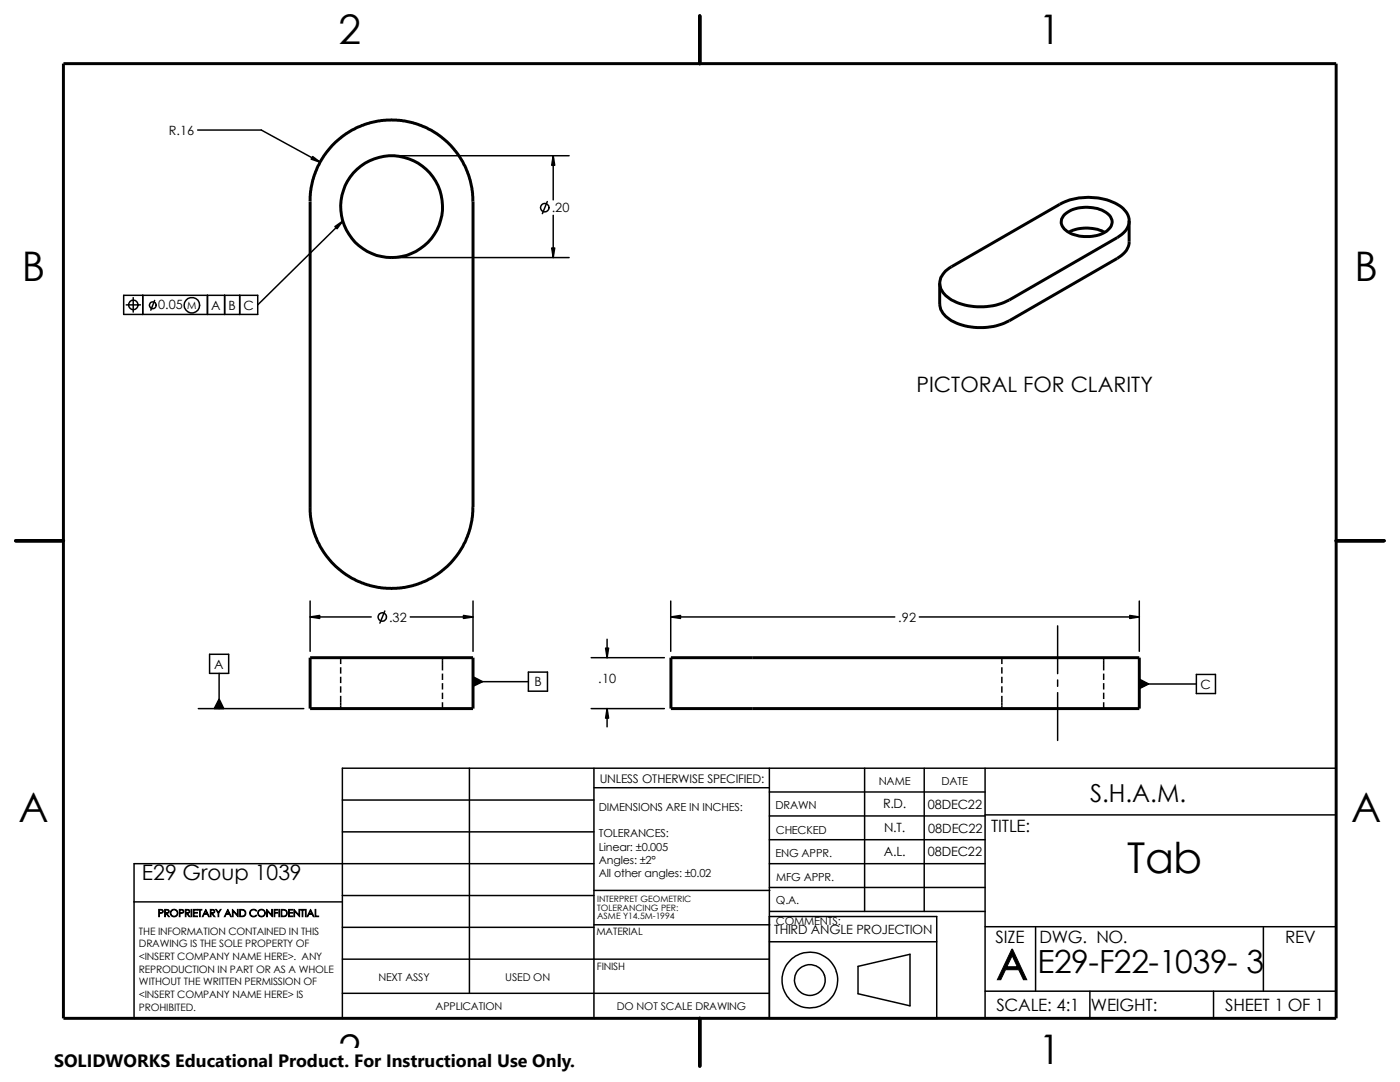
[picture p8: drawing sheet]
<svg xmlns="http://www.w3.org/2000/svg" width="279mm" height="216mm" viewBox="0 0 279 216" stroke-linecap="round" stroke-linejoin="round" font-family="sans-serif">
<g fill="none" stroke="#000" stroke-width=".3">
<path d="M39.5 26h12.7l11.7 6.4M79.4 31.1h34.2M110.4 31.1v8.8M24.7 58.9h26.7v3.8h-26.7zM26.6 59.4v2.9M28.5 58.9v3.8M30.9 59.9l-.8 2M41.4 58.9v3.8M44.8 58.9v3.8M47.8 58.9v3.8M68.4 44.1l-17 16.7M79.4 51.4h34.2"/>
<path d="M109.2 40.2l-1 2.4M110.4 43v8.4M25.2 60.8h2.8M61.9 119.9v10.1M94.4 119.9v10.1M133.9 119.9v10.1M227.4 119.9v10.1M41.8 130.6h3.8v3.8h-3.8zM43.7 134.4v7M61.9 123.1h12.2M68 131.2v1.3M68 133.1v1.3"/>
<path d="M68 135v1.3M68 136.9v1.3M68 138.9v2.5M76.8 121.9l-1 2.4M81.9 123.1h12.5M88.3 131.2v2.6M88.3 134.4v1.3M88.3 136.3v1.3M88.3 138.2v1.3M94.4 136h11.1M105.5 134.1h3.8v3.8h-3.8zM118 131.2h14.6"/>
<path d="M121.2 127.6v3.6M133.9 123.1h44.7M183.5 123.1h43.9M199.9 131.2v1.3M199.9 133.1v1.3M199.9 135v1.3M199.9 136.9v1.3M199.9 138.9v2.5M211.1 124.9v9.5M211.1 135.7v1.2M211.1 138.2v9.5M220.3 131.2v2.6"/>
<path d="M220.3 134.4v1.3M220.3 136.3v1.3M220.3 138.2v1.3M227.4 136.5h11.4M238.8 134.6h3.8v3.8h-3.8zM39.6 141.4h21M68.3 159.6h50.2M88.3 140.1v1.3M93.7 153.3v44.9M118 141.4h14.6M118.5 157.2h35M118.5 153.3v49.9"/>
<path d="M121.2 141.4v3.6M153.5 153.3v49.9h33.4v-20.3h-33.4M153.5 158h43.1M172.6 153.3v28.6M184.4 153.3v28.6M196.6 153.3v49.9M220.3 140.1v1.3M266.7 153.3h-198.4v49.9M26.8 180h41.5M68.3 178.7h50.2M68.3 166h50.2M118.5 172.3h-91.7v30.9"/>
<path d="M118.5 177.7h35.1M153.5 167.6h43.1M153.5 162.8h43.1M153.5 172.3h43.1M153.5 177.1h43.1M196.6 162.6h70.1M68.3 198.2h85.2M68.3 191.4h85.2M68.3 185h50.2M118.5 184.5h35.1M153.5 187.9h33.4M153.6 181.9h43"/>
<path d="M171.2 192.8l10.4-2.4v10.3l-10.4-2.4zM196.6 197.8h70.1M196.6 184.9h70.1M206.7 184.9v12.9M217.5 197.8v5.4M242.2 197.8v5.4M252.1 184.9v12.9"/>
<circle cx="108.7" cy="41.4" r=".85"/>
<circle cx="26.6" cy="60.8" r=".95"/>
<circle cx="30.5" cy="60.9" r=".67"/>
<circle cx="38.3" cy="60.9" r="1.55"/>
<circle cx="76.3" cy="123.1" r=".84"/>
<circle cx="161.6" cy="195.6" r="5.6"/>
<circle cx="161.6" cy="195.5" r="3.1"/>
</g>
<path d="M139.7 3.2v9.5M3.1 107.9h9.6M266.7 107.9h9.5M139.7 203.2v9.5" fill="none" stroke="#000" stroke-width=".68"/>
<g fill="none" stroke="#000" stroke-width=".59">
<path d="M12.7 12.7h254v190.5h-254zM61.8 40.2l.3-2.6 .8-3.3 1.7-3.1 1.6-2.1 2.4-2.1 2.4-1.4 2.8-1.1 2.3-.5 2-.1 1.6 .1 2.8 .5 2.6 1 2.1 1.2 2.7 2.3 1.8 2.2 1.1 2 1 2.7 .5 2.3 .1 2v61l-.1 2-.5 2.3-1 2.6-1.1 2.1-1.7 2-1.9 1.8-2 1.3-1.4 .7-2.2 .8-2.8 .5-1.6 .1-2-.1-2.9-.6-3.1-1.4-3-2.2-1.8-1.9-1.8-2.9-1.1-2.8-.5-3.3v-62M188.7 54.1l1.2-.9 21.6-12.4a12.4 12.4 0 0 1 12.3 .5 3.3 3.3 0 0 1-.4 5.8l-22 12.8a12.6 12.6 0 0 1-11.9-.3 3.3 3.3 0 0 1-1.1-5.2zM212.4 42.8a7.3 7.3 0 0 1 8.8 0 2 2 0 0 1-.3 3.3 7.5 7.5 0 0 1-8.5-.4 1.94 1.94 0 0 1 0-2.9zM213.3 46.4a8 8 0 0 1 7.2 0M225.3 44.1v4.1a3.9 3.9 0 0 1-2.3 3.4l-21.6 12.4a12.6 12.6 0 0 1-11.9-.3 3.9 3.9 0 0 1-2-3v-4.2M61.9 131.2h32.5v10.2h-32.5zM133.9 131.2h93.5v10.2h-93.5z"/>
<circle cx="78.1" cy="41.2" r="10.2"/>
</g>
<g fill="#000" stroke="#000" stroke-width=".3">
<path d="M62.4 31.2l1.5 1.2-1.8-.7zM110.4 31.1l.3 1.9h-.6zM66.8 45.2l1.6-1.1-1.1 1.5zM110.1 49.5h.6l-.3 1.9zM61.9 123.1l1.9-.3v.6zM92.5 122.8l1.9 .3-1.9 .3zM94.4 135l1.9 1-1.9 .9zM120.9 129.3h.6l-.3 1.9zM133.9 123.1l1.9-.3v.6zM225.5 122.8l1.9 .3-1.9 .3zM227.4 135.5l1.8 1-1.8 .9zM43.7 139.5l1 1.9h-1.9z"/>
<path d="M121.2 141.4l.3 1.9h-.6z"/>
</g>
<path d="M10.8 209.2h104.1v6.7h-104.1z" fill="#fff"/>
<g font-size="8.5">
<text x="224.9" y="174.1">Tab</text>
<text x="198.8" y="195.5">A</text>
</g>
<g font-size="8.1">
<text x="67.6" y="8.8">2</text>
<text x="207.3" y="8.8">1</text>
<text x="4.4" y="56.1">B</text>
<text x="270.3" y="56.1">B</text>
<text x="3.7" y="164.1">A</text>
<text x="269.6" y="164.1">A</text>
<text x="67.6" y="212.3">2</text>
<text x="207.3" y="212.3">1</text>
</g>
<text font-size="6.4" x="207.1" y="194.1">E29-F22-1039- 3</text>
<text font-size="4.9" x="217.6" y="160">S.H.A.M.</text>
<g font-size="4.2">
<text x="182.9" y="78.3">PICTORAL FOR CLARITY</text>
<text x="28.3" y="175.7">E29 Group 1039</text>
</g>
<text font-size="3.6" x="10.8" y="213">SOLIDWORKS Educational Product. For Instructional Use Only.</text>
<g font-size="3.4">
<text x="197.8" y="166">TITLE:</text>
<text x="198.7" y="188.1">SIZE</text>
<text x="207.5" y="188.1">DWG. NO.</text>
<text x="256.5" y="188.2">REV</text>
<text x="198.8" y="201.7">SCALE: 4:1</text>
<text x="217.7" y="201.8">WEIGHT:</text>
<text x="244.5" y="201.7">SHEET 1 OF 1</text>
</g>
<g font-size="2.5">
<text x="33.7" y="26.9">R.16</text>
<text x="110.1" y="42.4">.20</text>
<text x="31.6" y="61.6">0.05</text>
<text x="42.2" y="61.8">A</text>
<text x="45.6" y="61.8">B</text>
<text x="48.6" y="61.8">C</text>
<text x="77.6" y="124">.32</text>
<text x="179.3" y="124.1">.92</text>
<text x="42.8" y="133.4">A</text>
<text x="106.6" y="136.9">B</text>
<text x="119.4" y="136.3">.10</text>
<text x="239.6" y="137.5">C</text>
<text x="176.2" y="161.3">R.D.</text>
<text x="185.2" y="161.4">08DEC22</text>
<text x="176.4" y="166.1">N.T.</text>
<text x="185.3" y="166.2">08DEC22</text>
<text x="176.4" y="170.8">A.L.</text>
<text x="185.2" y="170.8">08DEC22</text>
<text x="154.5" y="186.4">THIRD ANGLE PROJECTION</text>
</g>
<text font-size="2.4" x="119.7" y="156.2">UNLESS OTHERWISE SPECIFIED:</text>
<g font-size="2.2">
<text x="119.5" y="161.8">DIMENSIONS ARE IN INCHES:</text>
<text x="154.8" y="161.5">DRAWN</text>
<text x="175.4" y="156.7">NAME</text>
<text x="187.9" y="156.7">DATE</text>
<text x="119.5" y="167.1">TOLERANCES:</text>
<text x="154.8" y="166.3">CHECKED</text>
<text x="119.5" y="172.4">Angles: ±2°</text>
<text x="119.5" y="169.8">Linear: ±0.005</text>
<text x="154.8" y="171">ENG APPR.</text>
<text x="119.5" y="175">All other angles: ±0.02</text>
<text x="154.9" y="175.7">MFG APPR.</text>
<text x="154.9" y="184.7">COMMENTS:</text>
<text x="154.9" y="180.5">Q.A.</text>
</g>
<g font-size="2.1">
<text x="75.5" y="195.7">NEXT ASSY</text>
<text x="100.8" y="195.7">USED ON</text>
<text x="86.9" y="201.5">APPLICATION</text>
<text x="123.1" y="201.6">DO NOT SCALE DRAWING</text>
</g>
<g font-size="2">
<text x="37.4" y="61.6">M</text>
<text x="31.5" y="182.9">PROPRIETARY AND CONFIDENTIAL</text>
<text x="27.7" y="186.5">THE INFORMATION CONTAINED IN THIS</text>
<text x="27.7" y="189.1">DRAWING IS THE SOLE PROPERTY OF</text>
<text x="27.7" y="191.6">&lt;INSERT COMPANY NAME HERE&gt;. ANY</text>
<text x="119" y="186.6">MATERIAL</text>
<text x="27.7" y="194.1">REPRODUCTION IN PART OR AS A WHOLE</text>
<text x="27.7" y="196.6">WITHOUT THE WRITTEN PERMISSION OF</text>
<text x="119.1" y="193.5">FINISH</text>
<text x="27.7" y="199.1">&lt;INSERT COMPANY NAME HERE&gt; IS</text>
<text x="27.7" y="201.7">PROHIBITED.</text>
</g>
<g font-size="1.7">
<text x="119.2" y="179.9">INTERPRET GEOMETRIC</text>
<text x="119.2" y="183.4">ASME Y14.5M-1994</text>
<text x="119.2" y="181.7">TOLERANCING PER:</text>
</g>
</svg>
